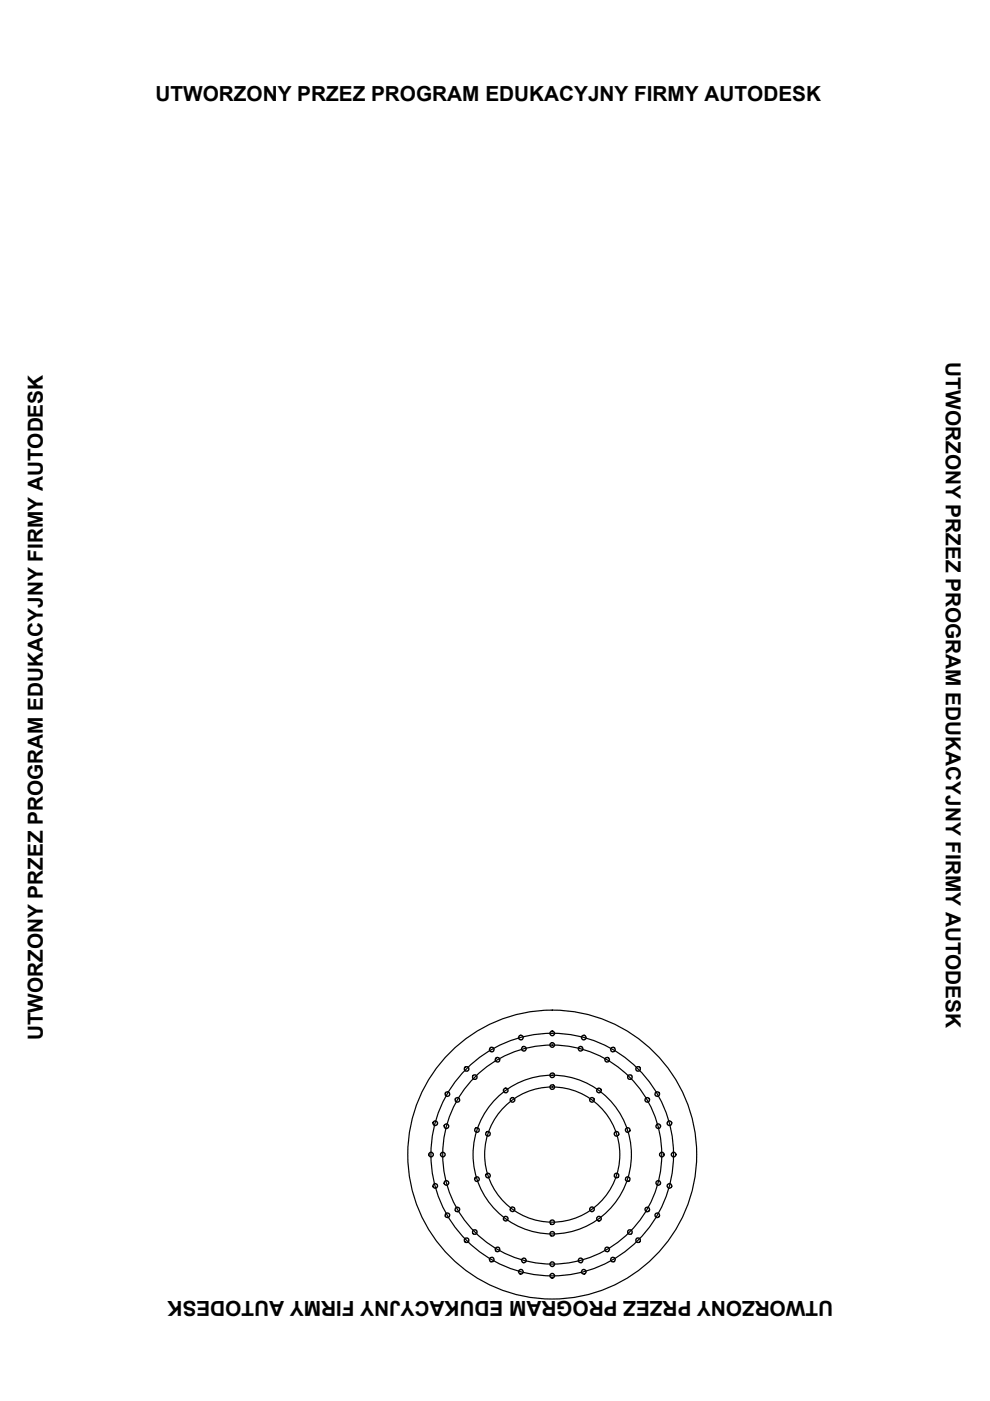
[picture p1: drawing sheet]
<svg xmlns="http://www.w3.org/2000/svg" width="210mm" height="297mm" viewBox="0 0 210 297" stroke-linecap="round" stroke-linejoin="round" font-family="sans-serif">
<!-- layer: 0 -->
<g fill="none" stroke="#000" stroke-width=".25">
<circle cx="117.1" cy="244.8" r="30.6"/>
<circle cx="117.1" cy="244.8" r="23.2"/>
<circle cx="117.1" cy="244.8" r="14.3"/>
<circle cx="117.1" cy="244.8" r="25.7"/>
<circle cx="117.1" cy="244.8" r="16.8"/>
</g>
<!-- layer: Warstwa1 -->
<g fill="none" stroke="#000" stroke-width=".3">
<circle cx="110.4" cy="220" r=".49"/>
<circle cx="117.1" cy="219.1" r=".49"/>
<circle cx="123.8" cy="220" r=".49"/>
<circle cx="92.3" cy="238.1" r=".49"/>
<circle cx="94.7" cy="238.8" r=".49"/>
<circle cx="94.9" cy="232" r=".49"/>
<circle cx="97" cy="233.2" r=".49"/>
<circle cx="98.9" cy="226.6" r=".49"/>
<circle cx="100.7" cy="228.4" r=".49"/>
<circle cx="101.1" cy="239.6" r=".49"/>
<circle cx="104.3" cy="222.5" r=".49"/>
<circle cx="105.5" cy="224.7" r=".49"/>
<circle cx="107.2" cy="231.2" r=".49"/>
<circle cx="108.7" cy="233.2" r=".49"/>
<circle cx="111.1" cy="222.4" r=".49"/>
<circle cx="117.1" cy="230.5" r=".49"/>
<circle cx="117.1" cy="228" r=".49"/>
<circle cx="117.1" cy="221.6" r=".49"/>
<circle cx="123.1" cy="222.4" r=".49"/>
<circle cx="125.5" cy="233.2" r=".49"/>
<circle cx="127" cy="231.2" r=".49"/>
<circle cx="128.7" cy="224.7" r=".49"/>
<circle cx="130" cy="222.5" r=".49"/>
<circle cx="133.1" cy="239.6" r=".49"/>
<circle cx="133.6" cy="228.4" r=".49"/>
<circle cx="135.3" cy="226.6" r=".49"/>
<circle cx="137.2" cy="233.2" r=".49"/>
<circle cx="139.4" cy="232" r=".49"/>
<circle cx="139.6" cy="238.8" r=".49"/>
<circle cx="141.9" cy="238.1" r=".49"/>
<circle cx="91.4" cy="244.8" r=".49"/>
<circle cx="92.3" cy="251.4" r=".49"/>
<circle cx="93.9" cy="244.8" r=".49"/>
<circle cx="94.7" cy="250.8" r=".49"/>
<circle cx="94.9" cy="257.7" r=".49"/>
<circle cx="97" cy="256.4" r=".49"/>
<circle cx="101.1" cy="250" r=".49"/>
<circle cx="103.5" cy="240.4" r=".49"/>
<circle cx="103.5" cy="249.2" r=".49"/>
<circle cx="107.2" cy="258.4" r=".49"/>
<circle cx="108.7" cy="256.4" r=".49"/>
<circle cx="117.1" cy="259.1" r=".49"/>
<circle cx="125.5" cy="256.4" r=".49"/>
<circle cx="127" cy="258.4" r=".49"/>
<circle cx="130.7" cy="240.4" r=".49"/>
<circle cx="130.7" cy="249.2" r=".49"/>
<circle cx="133.1" cy="250" r=".49"/>
<circle cx="137.2" cy="256.4" r=".49"/>
<circle cx="139.4" cy="257.7" r=".49"/>
<circle cx="139.6" cy="250.8" r=".49"/>
<circle cx="140.3" cy="244.8" r=".49"/>
<circle cx="141.9" cy="251.4" r=".49"/>
<circle cx="142.8" cy="244.8" r=".49"/>
<circle cx="98.9" cy="263" r=".49"/>
<circle cx="100.7" cy="261.2" r=".49"/>
<circle cx="104.3" cy="267.1" r=".49"/>
<circle cx="105.5" cy="264.9" r=".49"/>
<circle cx="110.4" cy="269.6" r=".49"/>
<circle cx="111.1" cy="267.2" r=".49"/>
<circle cx="117.1" cy="268" r=".49"/>
<circle cx="117.1" cy="270.5" r=".49"/>
<circle cx="117.1" cy="261.6" r=".49"/>
<circle cx="123.1" cy="267.2" r=".49"/>
<circle cx="123.8" cy="269.6" r=".49"/>
<circle cx="128.7" cy="264.9" r=".49"/>
<circle cx="130" cy="267.1" r=".49"/>
<circle cx="133.6" cy="261.2" r=".49"/>
<circle cx="135.3" cy="263" r=".49"/>
</g>
<g font-size="4.4">
<text x="32.9" y="21.5">UTWORZONY PRZEZ PROGRAM EDUKACYJNY FIRMY AUTODESK</text>
<text x="200.5" y="76.8" transform="rotate(90 200.5 76.8)">UTWORZONY PRZEZ PROGRAM EDUKACYJNY FIRMY AUTODESK</text>
<text x="9.1" y="220.6" transform="rotate(-90 9.1 220.6)">UTWORZONY PRZEZ PROGRAM EDUKACYJNY FIRMY AUTODESK</text>
<text x="176.7" y="275.9" transform="rotate(-180 176.7 275.9)">UTWORZONY PRZEZ PROGRAM EDUKACYJNY FIRMY AUTODESK</text>
</g>
</svg>
